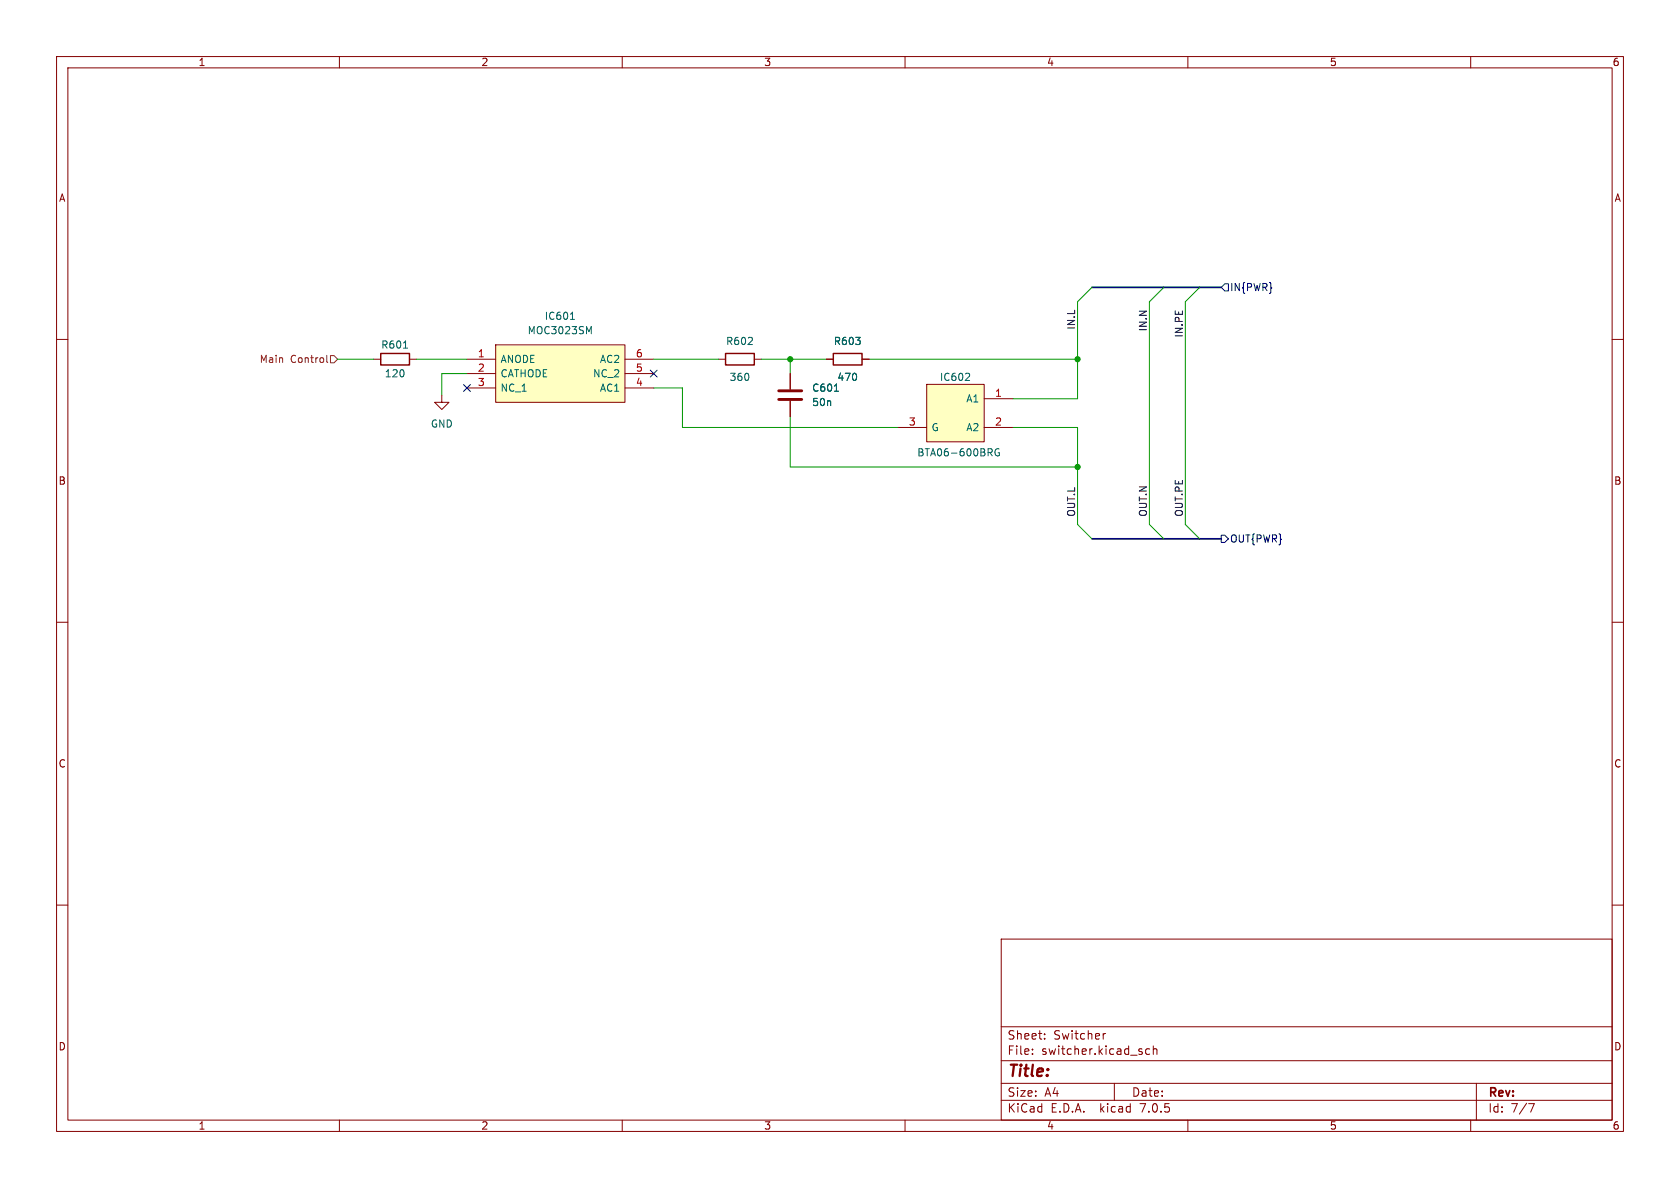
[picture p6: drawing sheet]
<svg xmlns="http://www.w3.org/2000/svg" width="297mm" height="210mm" viewBox="0 0 297 210" stroke-linecap="round" stroke-linejoin="round" font-family="sans-serif">
<g fill="none" stroke="#840000" stroke-width=".18">
<path d="M10 10h277v190h-277zM12 12h273v186h-273zM60 10v2M110 10v2M160 10v2M210 10v2M260 10v2M10 60h2M285 60h2M127 63.5h1.3M133.3 63.5h1.3M139.7 66v2.8"/>
<path d="M139.7 70.9v2.8M146 63.5h1.3M152.4 63.5h1.3M10 110h2M285 110h2M10 160h2M285 160h2M177 166h108v32h-108zM60 198v2M110 198v2M160 198v2M177 194.5h108"/>
<path d="M177 191.5h108M177 187.5h108M177 181.5h108M182.5 186.3v.1M182.5 185.5v.1M184.7 183.6v.1M184.7 182.8v.1M195 182.7v1M195.5 182.7l-.3 .1-.2 .2M197 191.5v3M203.2 185.5l-.4-.1-.3 .3v.4l.2 .2h.5M203.9 185.5l.2-.1 .4 .1v.9"/>
<path d="M203.9 184.9v1.5M210 198v2M260 198v2M261 191.5v6.5M270.2 195.1h1l-.6 1.5"/>
</g>
<path d="M128.3 62.5h5v2h-5zM147.3 62.5h5.1v2h-5.1z" fill="none" stroke="#840000" stroke-width=".25"/>
<path d="M137.7 70.6h4M137.7 69.1h4" fill="none" stroke="#840000" stroke-width=".51"/>
<path d="M147.5 69.2h.7" fill="none" stroke="#006464" stroke-width=".18"/>
<path d="M87.6 61h22.9v10.1h-22.9z" fill="#ffffc2"/>
<path d="M66 63.5h1.3M72.4 63.5h1.3M82.5 63.5h5.1M82.5 66h5.1M82.5 68.6h5.1M87.6 61h22.9v10.1h-22.9zM110.5 63.5h5.1M110.5 66h5.1M110.5 68.6h5.1" fill="none" stroke="#840000" stroke-width=".18"/>
<path d="M100.8 56.5h.8M104.1 58.6l.4-.9v1.3M71.3 61.5h.8" fill="none" stroke="#006464" stroke-width=".18"/>
<path d="M67.3 62.5h5.1v2h-5.1z" fill="none" stroke="#840000" stroke-width=".25"/>
<path d="M163.8 67.9h10.2v10.2h-10.2z" fill="#ffffc2"/>
<path d="M78.1 69.9v1.2h1.3l-1.3 1.3-1.3-1.3h1.3M139.7 66v2.8M139.7 70.9v2.8M146 63.5h1.3M152.4 63.5h1.3M158.7 75.6h5.1M163.8 67.9h10.2v10.2h-10.2zM174 70.5h5.1M174 75.6h5.1" fill="none" stroke="#840000" stroke-width=".18"/>
<path d="M147.5 69.2h.7M171.3 66l.1 .2v.3l-.8 .8h.8M175 80l.4 .6M175.4 79.4v.5M176.6 79.4a.59 .59 0 0 0-.7 .6 .59 .59 0 0 0 .7 .5l.1-.5h-.3" fill="none" stroke="#006464" stroke-width=".18"/>
<path d="M215.9 50.8l.6-.6h.7v1.2h-.7zM81.9 68l1.3 1.2M83.2 68l-1.3 1.2M115 65.4l1.2 1.2M116.2 65.4l-1.2 1.2M215.9 94.6h.6l.7 .7-.7 .6h-.6z" fill="none" stroke="#000084" stroke-width=".18"/>
<path d="M57.8 62.8v1.1l.1 .2M58.4 62.9h.7l.6 .6-.6 .6h-.7z" fill="none" stroke="#725600" stroke-width=".18"/>
<path d="M193 50.8h22.9M193 95.3h22.9" fill="none" stroke="#000084" stroke-width=".3"/>
<g fill="none" stroke="#009600" stroke-width=".18">
<path d="M193 50.8l-2.5 2.5v17.2h-11.4M205.7 50.8l-2.5 2.5v39.4l2.5 2.6M212.1 50.8l-2.6 2.5v39.4l2.6 2.6M59.7 63.5h6.3M73.7 63.5h8.8M82.5 66h-4.4v3.9M115.6 68.6h5v7h38.1M115.6 63.5h11.4M134.6 63.5h11.4M139.7 63.5v2.5M139.7 73.7v8.9h50.8M153.7 63.5h36.8"/>
<path d="M179.1 75.6h11.4v17.1l2.5 2.6"/>
</g>
<g fill="#009600" stroke="#009600" stroke-width=".18">
<circle cx="139.7" cy="63.5" r=".46"/>
<circle cx="190.5" cy="82.6" r=".46"/>
<circle cx="190.5" cy="63.5" r=".46"/>
</g>
<text font-size="2.8" fill="#840000" x="178" y="190.8">Title:</text>
<g font-size="2.1" fill="#840000">
<text x="178" y="183.9">Sheet:</text>
<text x="186.2" y="183.9">Switcher</text>
<text x="178" y="186.6">File:</text>
<text x="184" y="186.6">switcher.kicad_sch</text>
<text x="178" y="196.8">KiCad</text>
<text x="178" y="194">Size:</text>
<text x="184.6" y="194">A4</text>
<text x="185.7" y="196.8">E.D.A.</text>
<text x="194.4" y="196.8">kicad</text>
<text x="200" y="194">Date:</text>
<text x="201.5" y="196.8">7.0.5</text>
<text x="263" y="194.2">Rev:</text>
<text x="263" y="196.8">Id:</text>
<text x="267" y="196.8">7/7</text>
</g>
<g font-size="1.8" fill="#840000">
<text x="35" y="11.8">1</text>
<text x="85" y="11.8">2</text>
<text x="135" y="11.8">3</text>
<text x="185" y="11.8">4</text>
<text x="235" y="11.8">5</text>
<text x="285" y="11.8">6</text>
<text x="10.4" y="35.8">A</text>
<text x="285.4" y="35.8">A</text>
<text x="10.3" y="85.8">B</text>
<text x="285.3" y="85.8">B</text>
<text x="10.3" y="135.8">C</text>
<text x="285.3" y="135.8">C</text>
<text x="10.3" y="185.8">D</text>
<text x="285.3" y="185.8">D</text>
<text x="35" y="199.8">1</text>
<text x="85" y="199.8">2</text>
<text x="135" y="199.8">3</text>
<text x="185" y="199.8">4</text>
<text x="235" y="199.8">5</text>
<text x="285" y="199.8">6</text>
</g>
<g font-size="1.8" fill="#000084">
<text x="217.4" y="51.6">IN{PWR}</text>
<text x="217.4" y="96.1">OUT{PWR}</text>
</g>
<g font-size="1.8" fill="#006464">
<text x="93.2" y="59.2">MOC3023SM</text>
<text x="96.2" y="56.7">IC601</text>
<text x="67.3" y="61.8">R601</text>
<text x="88.4" y="64.3">ANODE</text>
<text x="106" y="64.3">AC2</text>
<text x="128.3" y="61.2">R602</text>
<text x="147.3" y="61.2">R603</text>
<text x="68" y="66.9">120</text>
<text x="88.4" y="66.9">CATHODE</text>
<text x="88.4" y="69.4">NC_1</text>
<text x="104.8" y="66.9">NC_2</text>
<text x="106" y="69.4">AC1</text>
<text x="128.9" y="67.5">360</text>
<text x="143.5" y="69.4">C601</text>
<text x="143.5" y="71.9">50n</text>
<text x="148" y="67.5">470</text>
<text x="166.1" y="67.5">IC602</text>
<text x="170.8" y="71.3">A1</text>
<text x="76.1" y="75.8">GND</text>
<text x="164.6" y="76.4">G</text>
<text x="170.8" y="76.4">A2</text>
<text x="162.1" y="80.8">BTA06-600BRG</text>
</g>
<g font-size="1.8" fill="#0f0f0f">
<text x="190.2" y="58.3" transform="rotate(-90 190.2 58.3)">IN.L</text>
<text x="202.9" y="58.6" transform="rotate(-90 202.9 58.6)">IN.N</text>
<text x="209.2" y="59.7" transform="rotate(-90 209.2 59.7)">IN.PE</text>
<text x="190.2" y="91.4" transform="rotate(-90 190.2 91.4)">OUT.L</text>
<text x="202.9" y="91.4" transform="rotate(-90 202.9 91.4)">OUT.N</text>
<text x="209.2" y="91.4" transform="rotate(-90 209.2 91.4)">OUT.PE</text>
</g>
<g font-size="1.8" fill="#725600">
<text x="45.9" y="64.3">Main</text>
<text x="51.3" y="64.3">Control</text>
</g>
<g font-size="1.8" fill="#a90000">
<text x="84.4" y="63.2">1</text>
<text x="84.4" y="65.8">2</text>
<text x="112.4" y="65.8">5</text>
<text x="112.4" y="63.2">6</text>
<text x="84.4" y="68.3">3</text>
<text x="112.4" y="68.3">4</text>
<text x="175.9" y="70.2">1</text>
<text x="160.6" y="75.3">3</text>
<text x="175.9" y="75.3">2</text>
</g>
</svg>
